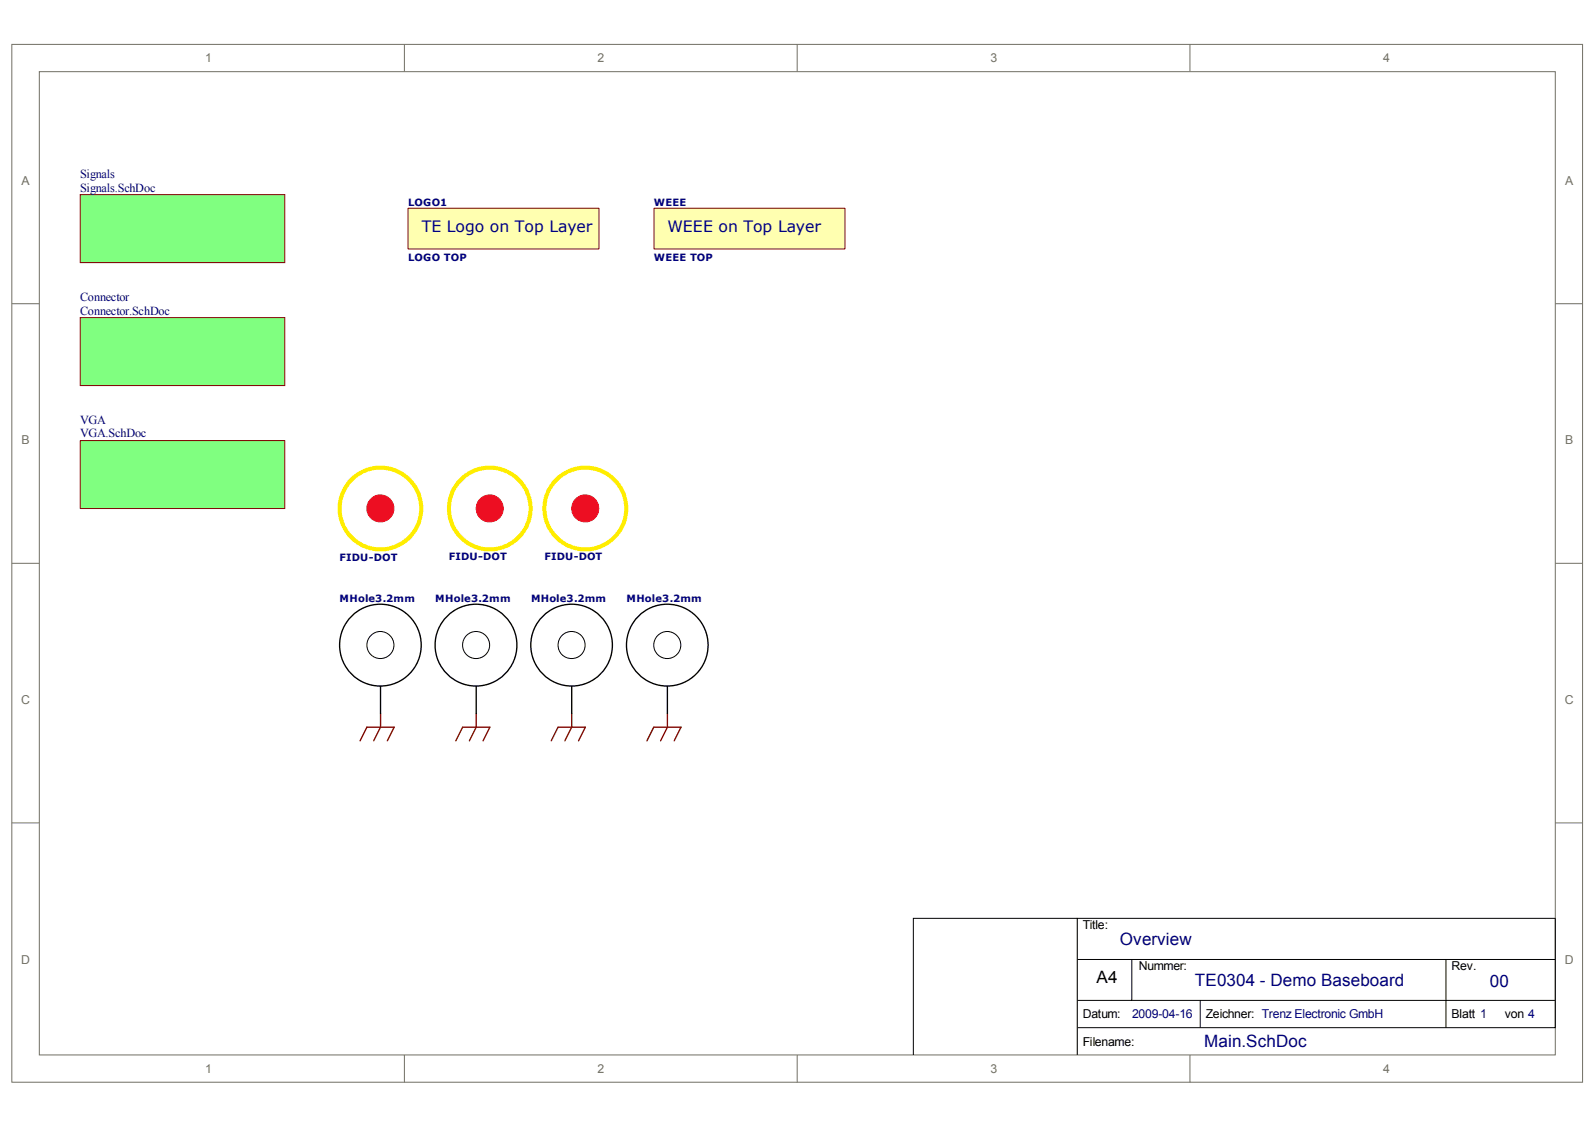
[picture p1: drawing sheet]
<svg xmlns="http://www.w3.org/2000/svg" width="297mm" height="210mm" viewBox="0 0 297 210" stroke-linecap="round" stroke-linejoin="round" font-family="sans-serif">
<path d="M2.2 8.3h292.5v193.3h-292.5z" fill="none" stroke="#716f64" stroke-width=".19"/>
<path d="M7.4 13.4h282.2v183.1h-282.2z" fill="#fff"/>
<g fill="none" stroke="#716f64" stroke-width=".19">
<path d="M7.3 13.3h282.3v183.2h-282.3zM75.3 8.2v5.1M148.5 8.2v5.1M221.6 8.2v5.1M2.2 56.6h5.1M289.6 56.6h5.1M2.2 104.9h5.1M289.6 104.9h5.1M2.2 153.3h5.1M289.6 153.3h5.1M75.3 196.5v5.1M148.5 196.5v5.1"/>
<path d="M221.6 196.5v5.1"/>
</g>
<path d="M200.6 171h89v20.4h-89zM200.6 171h-30.5v25.5M200.6 178.7h89M210.8 178.7v7.6h-10.2M269.3 178.7v12.7M200.6 191.4v5.1M210.8 186.3h78.8M223.5 186.3v5.1" fill="none" stroke="#000" stroke-width=".19"/>
<path d="M15 59.2h38v12.6h-38z" fill="#80ff80"/>
<path d="M14.9 59.2h38.1v12.6h-38.1z" fill="none" stroke="#800000" stroke-width=".19"/>
<path d="M15 36.3h38v12.6h-38z" fill="#80ff80"/>
<path d="M14.9 36.3h38.1v12.6h-38.1z" fill="none" stroke="#800000" stroke-width=".19"/>
<path d="M67.1 138l1.2-2.6h5.1l-1.3 2.6M70.9 132.9v2.5l-1.3 2.6M84.9 138l1.2-2.6h5.1l-1.2 2.6M88.7 132.9v2.5l-1.3 2.6M102.7 138l1.2-2.6h5.1l-1.3 2.6M106.5 132.9v2.5l-1.3 2.6M120.5 138l1.3-2.6h5l-1.2 2.6M124.3 132.9v2.5l-1.3 2.6" fill="none" stroke="#800000" stroke-width=".25"/>
<g fill="none" stroke="#000" stroke-width=".19">
<circle cx="70.8" cy="120.1" r="2.52"/>
<circle cx="88.7" cy="120.1" r="2.53"/>
<circle cx="106.4" cy="120.1" r="2.53"/>
<circle cx="124.3" cy="120.1" r="2.52"/>
</g>
<g fill="none" stroke="#000" stroke-width=".25">
<path d="M70.9 127.8v5.1M88.7 127.8v5.1M106.5 127.8v5.1M124.3 127.8v5.1"/>
<circle cx="70.8" cy="120.2" r="7.6"/>
<circle cx="88.6" cy="120.2" r="7.6"/>
<circle cx="106.4" cy="120.2" r="7.6"/>
<circle cx="124.3" cy="120.2" r="7.6"/>
</g>
<path d="M76 38.8h35.5v7.6h-35.5z" fill="#ffffb0"/>
<path d="M76 38.8h35.5v7.6h-35.5z" fill="none" stroke="#800000" stroke-width=".19"/>
<g fill="none" stroke="#ffed00" stroke-width=".76">
<circle cx="70.8" cy="94.7" r="7.6"/>
<circle cx="91.2" cy="94.7" r="7.6"/>
<circle cx="109" cy="94.7" r="7.6"/>
</g>
<g fill="#ed0e22" stroke="#ed0e22" stroke-width=".19">
<circle cx="70.8" cy="94.7" r="2.52"/>
<circle cx="91.2" cy="94.7" r="2.53"/>
<circle cx="109" cy="94.7" r="2.52"/>
</g>
<path d="M121.8 38.8h35.6v7.6h-35.6z" fill="#ffffb0"/>
<path d="M121.8 38.8h35.6v7.6h-35.6z" fill="none" stroke="#800000" stroke-width=".19"/>
<path d="M15 82.1h38v12.6h-38z" fill="#80ff80"/>
<path d="M14.9 82.1h38.1v12.6h-38.1z" fill="none" stroke="#800000" stroke-width=".19"/>
<g font-size="3.2" fill="#000080">
<text x="208.5" y="176">Overview</text>
<text x="222.5" y="183.6">TE0304 - Demo Baseboard</text>
<text x="277.5" y="183.9">00</text>
<text x="224.3" y="195.1">Main.SchDoc</text>
</g>
<text font-size="3.2" x="204.2" y="183.1">A4</text>
<g font-size="2.9" fill="#000080">
<text x="78.5" y="43.3">TE Logo on Top Layer</text>
<text x="124.3" y="43.3">WEEE on Top Layer</text>
</g>
<g font-size="2.3" fill="#716f64">
<text x="38.2" y="11.6">1</text>
<text x="111.3" y="11.6">2</text>
<text x="184.4" y="11.6">3</text>
<text x="257.6" y="11.6">4</text>
<text x="4" y="34.5">A</text>
<text x="291.5" y="34.5">A</text>
<text x="4" y="82.8">B</text>
<text x="291.5" y="82.8">B</text>
<text x="3.9" y="131.1">C</text>
<text x="291.4" y="131.1">C</text>
<text x="3.9" y="179.5">D</text>
<text x="291.4" y="179.5">D</text>
<text x="38.2" y="199.8">1</text>
<text x="111.3" y="199.8">2</text>
<text x="184.4" y="199.8">3</text>
<text x="257.6" y="199.8">4</text>
</g>
<g font-size="2.3" fill="#000080">
<text x="14.9" y="33.2">Signals</text>
<text x="14.9" y="35.7">Signals.SchDoc</text>
<text x="14.9" y="56">Connector</text>
<text x="14.9" y="58.6">Connector.SchDoc</text>
<text x="14.9" y="78.9">VGA</text>
<text x="14.9" y="81.5">VGA.SchDoc</text>
<text x="210.8" y="189.6">2009-04-16</text>
</g>
<g font-size="2.3">
<text x="201.6" y="173.1">Title:</text>
<text x="212.1" y="180.7">Nummer:</text>
<text x="270.3" y="180.7">Rev.</text>
<text x="201.6" y="189.6">Datum:</text>
<text x="224.5" y="189.6">Zeichner: Trenz Electronic GmbH</text>
<text x="270.3" y="189.6">Blatt 1</text>
<text x="280.2" y="189.6">von 4</text>
<text x="201.6" y="194.7">Filename:</text>
</g>
<g font-size="1.9" fill="#000080">
<text x="76" y="38.4">LOGO1</text>
<text x="121.8" y="38.4">WEEE</text>
<text x="76" y="48.6">LOGO TOP</text>
<text x="121.8" y="48.6">WEEE TOP</text>
<text x="63.2" y="104.5">FIDU-DOT</text>
<text x="83.6" y="104.3">FIDU-DOT</text>
<text x="101.4" y="104.3">FIDU-DOT</text>
<text x="63.2" y="112.2">MHole3.2mm</text>
<text x="81.1" y="112.2">MHole3.2mm</text>
<text x="98.9" y="112.2">MHole3.2mm</text>
<text x="116.7" y="112.2">MHole3.2mm</text>
</g>
</svg>
